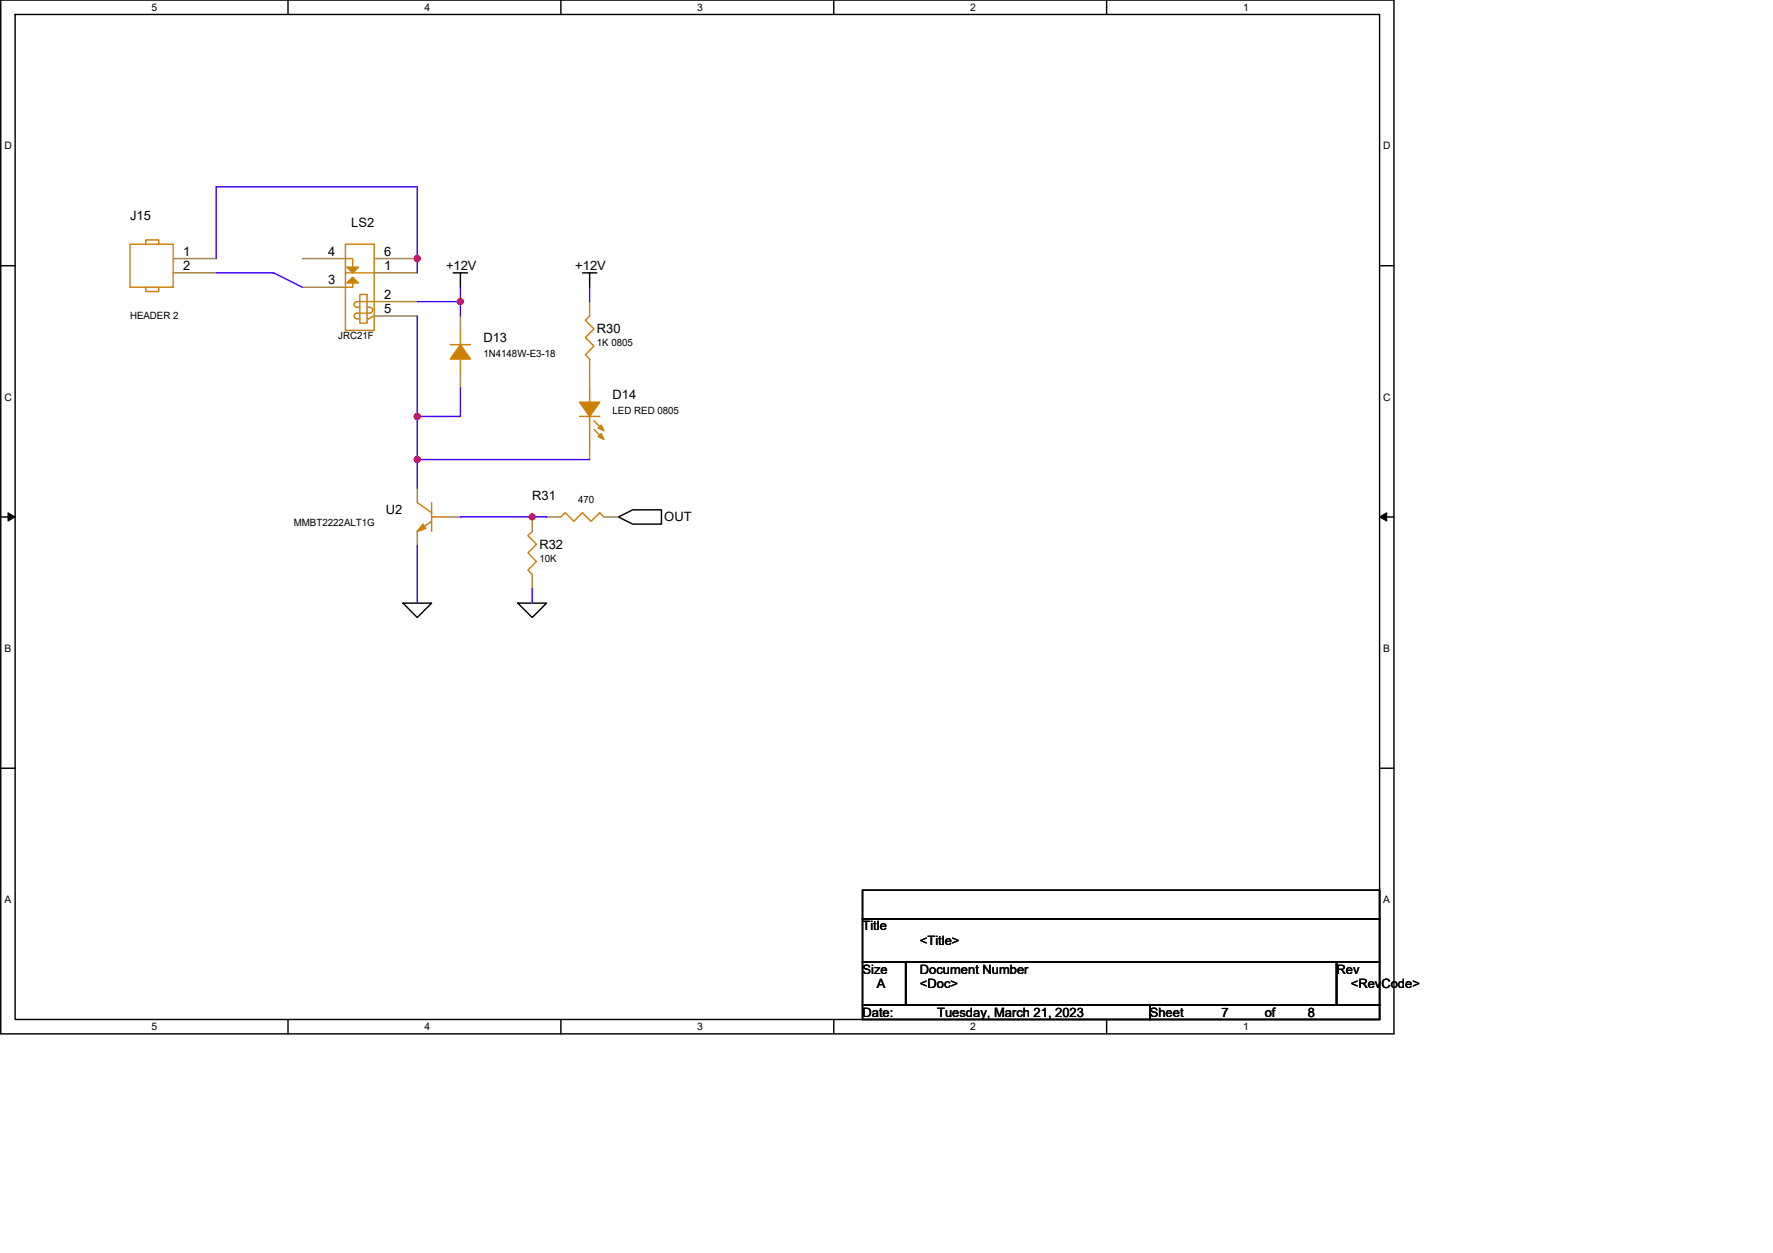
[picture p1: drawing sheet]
<svg xmlns="http://www.w3.org/2000/svg" width="420mm" height="297mm" viewBox="0 0 420 297" stroke-linecap="round" stroke-linejoin="round" font-family="sans-serif">
<path d="M.2 0h330.1v245.1h-330.1zM3.6 3.4h323.3v238.3h-323.3z" fill="none" stroke="#000" stroke-width=".34"/>
<g fill="#fff">
<path d="M35.9 .4h1.4v2.7h-1.4z"/>
<path d="M35.9 242h1.4v2.8h-1.4z"/>
</g>
<path d="M68.3 0v3.4M68.3 241.7v3.4" fill="none" stroke="#000" stroke-width=".34"/>
<g fill="#fff">
<path d="M100.6 .4h1.3v2.7h-1.3z"/>
<path d="M100.6 242h1.3v2.8h-1.3z"/>
</g>
<path d="M132.9 0v3.4M132.9 241.7v3.4" fill="none" stroke="#000" stroke-width=".34"/>
<g fill="#fff">
<path d="M165.2 .4h1.4v2.7h-1.4z"/>
<path d="M165.2 242h1.4v2.8h-1.4z"/>
</g>
<path d="M197.6 0v3.4M197.6 241.7v3.4" fill="none" stroke="#000" stroke-width=".34"/>
<g fill="#fff">
<path d="M229.9 .4h1.4v2.7h-1.4z"/>
<path d="M229.9 242h1.4v2.8h-1.4z"/>
</g>
<path d="M262.2 0v3.4M262.2 241.7v3.4" fill="none" stroke="#000" stroke-width=".34"/>
<g fill="#fff">
<path d="M294.6 .4h1.3v2.7h-1.3z"/>
<path d="M294.6 242h1.3v2.8h-1.3z"/>
<path d="M1 33.2h1.8v2.7h-1.8z"/>
<path d="M327.8 33.2h1.8v2.7h-1.8z"/>
<path d="M1 92.8h1.8v2.7h-1.8z"/>
<path d="M327.8 92.8h1.8v2.7h-1.8z"/>
</g>
<path d="M.2 63h3.4M326.9 63h3.4" fill="none" stroke="#000" stroke-width=".34"/>
<g fill="#fff">
<path d="M1 152.3h1.7v2.7h-1.7z"/>
<path d="M327.8 152.3h1.6v2.7h-1.6z"/>
</g>
<path d="M.2 122.6h3.4M326.9 122.6h3.4" fill="none" stroke="#000" stroke-width=".34"/>
<path d="M1.9 121.6l1.7 1-1.7 .9zM326.9 122.6l1.7-1v1.9z" fill="#000" stroke="#000" stroke-width=".24"/>
<g fill="#fff">
<path d="M1 211.9h1.7v2.7h-1.7z"/>
<path d="M327.8 211.9h1.6v2.7h-1.6z"/>
</g>
<g fill="none" stroke="#000" stroke-width=".34">
<path d="M107.4 64.7h3.4M109.1 64.7v3.4M138 64.7h3.4M139.7 64.7v3.4M146.5 122.6l3.4-1.7h6.8v3.3h-6.8zM95.5 143h6.8l-3.4 3.4zM122.7 143h6.8l-3.4 3.4zM.2 182.1h3.4M326.9 182.1h3.4M204.4 211.1h122.5v6.7h-122.5zM204.4 217.8h122.5v10.3h-122.5zM204.4 228.1h10.2v10.2h-10.2z"/>
<path d="M204.4 238.3h68.1v3.4h-68.1zM214.6 228.1h102.1v10.2h-102.1zM272.5 238.3h54.4v3.4h-54.4zM316.7 228.1h10.2v10.2h-10.2z"/>
</g>
<g fill="none" stroke="#cc8006" stroke-width=".34">
<path d="M30.8 57.9h10.2v10.2h-10.2zM34.6 57.9v-1h3v1M81.9 57.9h6.8v20.4h-6.8zM34.6 68.1v1h3v-1M81.9 61.3h1.7v2M81.9 64.7h6.8M83.6 67.1v1h-1.7M84.6 71.5a.67 .67 0 0 0-.7 .7 .67 .67 0 0 0 .7 .6M84.6 74.2a.67 .67 0 0 0-.7 .7 .67 .67 0 0 0 .7 .7M84.6 74.2h3.1M84.6 72.9h.7M84.6 75.6h.7"/>
<path d="M84.6 71.5h4.1M85.3 69.8h1.7v6.8h-1.7zM87 72.9h.7M87 75.6h.3M87.6 72.9a.68 .68 0 0 1 .7 .6 .68 .68 0 0 1-.7 .7M87.9 75.2l-.6 .4M88.7 74.9l-.6 .4M109.1 78.3v3.4M139.7 74.9l-1 1 2 2.1-2 2 2 2-2 2.1 1 1M106.7 81.7h4.8M109.1 85.1v3.4M137.3 98.7h4.8"/>
<path d="M139.7 91.9v3.4M139.7 98.7v6.8M140.7 99.8l2.1 2M98.9 119.1l3.4 2.4M102.3 119.1v6.9M140.7 101.8l2.1 2M102.3 122.6h3.4M102.3 123.6l-3.4 2.4M126.1 126l-1 1 2 2-2 2.1 2 2-2 2 1 1.1M132.9 122.6l1.1-1.1 2 2.1 2-2.1 2.1 2.1 2-2.1 1 1.1"/>
</g>
<g fill="#cc8006" stroke="#cc8006" stroke-width=".34">
<path d="M137.3 95.3h4.8l-2.4 3.4z" fill-rule="evenodd"/>
<path d="M142.5 102.8l.6 1.4-1.3-.7z" fill-rule="evenodd"/>
<path d="M141.8 101.5l.7-.7 .6 1.3z" fill-rule="evenodd"/>
<path d="M82.2 67.1l1.4-1.4 1.3 1.4z" fill-rule="evenodd"/>
<path d="M82.2 63.3h2.7l-1.3 1.4z" fill-rule="evenodd"/>
<path d="M100.3 124.2l.6 1.1-2 .7z" fill-rule="evenodd"/>
<path d="M109.1 81.7l2.4 3.4h-4.8z" fill-rule="evenodd"/>
</g>
<g fill="none" stroke="#a84" stroke-width=".34">
<path d="M41 61.3h10.2M41 64.7h10.2M71.7 61.3h10.2M71.7 68.1h10.2M88.7 71.5h10.2M88.7 74.9h10.2M88.7 61.3h10.2M88.7 64.7h10.2M109.1 74.9v3.4M139.7 71.5v3.4M109.1 88.5v3.4M139.7 85.1v6.8"/>
<path d="M98.9 115.7v3.4M139.7 105.5v3.4M98.9 126v3.4M105.7 122.6h3.4M126.1 136.2v3.4M126.1 122.6v3.4M129.5 122.6h3.4M143.1 122.6h3.4"/>
</g>
<g fill="none" stroke="#4200ff" stroke-width=".34">
<path d="M51.2 64.7h13.6l6.9 3.4M51.2 61.3v-17h47.7v20.4M98.9 74.9v23.8M98.9 71.5h10.2M109.1 71.5v3.4M109.1 68.1v3.4M139.7 68.1v3.4M98.9 98.7v10.2M109.1 91.9v6.8h-10.2M98.9 108.9v6.8M98.9 108.9h40.8M98.9 129.4v13.6"/>
<path d="M109.1 122.6h20.4M126.1 139.6v3.4"/>
</g>
<g fill="#f00" stroke="#f00" stroke-width=".34">
<circle cx="98.9" cy="61.3" r=".68"/>
<circle cx="98.9" cy="98.7" r=".68"/>
<circle cx="98.9" cy="108.9" r=".67"/>
<circle cx="126.1" cy="122.5" r=".67"/>
<circle cx="109.1" cy="71.5" r=".67"/>
</g>
<g font-size="3.1">
<text x="43.4" y="60.6">1</text>
<text x="43.4" y="64">2</text>
<text x="77.8" y="60.6">4</text>
<text x="91.1" y="60.6">6</text>
<text x="91.1" y="64">1</text>
<text x="77.8" y="67.4">3</text>
<text x="91.1" y="70.8">2</text>
<text x="91.1" y="74.2">5</text>
</g>
<g font-size="3">
<text x="30.8" y="52.1">J15</text>
<text x="83.2" y="53.8">LS2</text>
<text x="105.7" y="64">+12V</text>
<text x="136.3" y="64">+12V</text>
<text x="114.5" y="81">D13</text>
<text x="141.4" y="79">R30</text>
<text x="145.2" y="94.7">D14</text>
<text x="126.1" y="118.5">R31</text>
<text x="91.4" y="121.9">U2</text>
<text x="157.4" y="123.6">OUT</text>
<text x="127.8" y="130">R32</text>
<text x="204.4" y="220.6">Title</text>
<text x="218" y="224">&lt;Title&gt;</text>
<text x="204.4" y="230.8">Size</text>
<text x="218" y="230.8">Document Number</text>
<text x="316.7" y="230.8">Rev</text>
<text x="207.8" y="234.2">A</text>
<text x="218" y="234.2">&lt;Doc&gt;</text>
<text x="320.1" y="234.2">&lt;RevCode&gt;</text>
<text x="204.4" y="241">Date:</text>
<text x="222.1" y="241">Tuesday, March 21, 2023</text>
<text x="272.5" y="241">Sheet</text>
<text x="289.5" y="241">7</text>
<text x="299.7" y="241">of</text>
<text x="309.9" y="241">8</text>
</g>
<g font-size="2.4">
<text x="35.9" y="2.6">5</text>
<text x="100.6" y="2.6">4</text>
<text x="165.2" y="2.6">3</text>
<text x="229.9" y="2.6">2</text>
<text x="294.6" y="2.6">1</text>
<text x="1" y="35.4">D</text>
<text x="327.8" y="35.4">D</text>
<text x="30.8" y="75.6">HEADER 2</text>
<text x="80.2" y="80.4">JRC21F</text>
<text x="141.4" y="82.1">1K 0805</text>
<text x="114.5" y="84.5">1N4148W-E3-18</text>
<text x="1" y="95">C</text>
<text x="327.8" y="95">C</text>
<text x="145.2" y="98.1">LED RED 0805</text>
<text x="137" y="119.2">470</text>
<text x="69.6" y="124.7">MMBT2222ALT1G</text>
<text x="127.8" y="133.2">10K</text>
<text x="1" y="154.5">B</text>
<text x="327.8" y="154.5">B</text>
<text x="1" y="214.1">A</text>
<text x="327.8" y="214.1">A</text>
<text x="35.9" y="244.2">5</text>
<text x="100.6" y="244.2">4</text>
<text x="165.2" y="244.2">3</text>
<text x="229.9" y="244.2">2</text>
<text x="294.6" y="244.2">1</text>
</g>
</svg>
